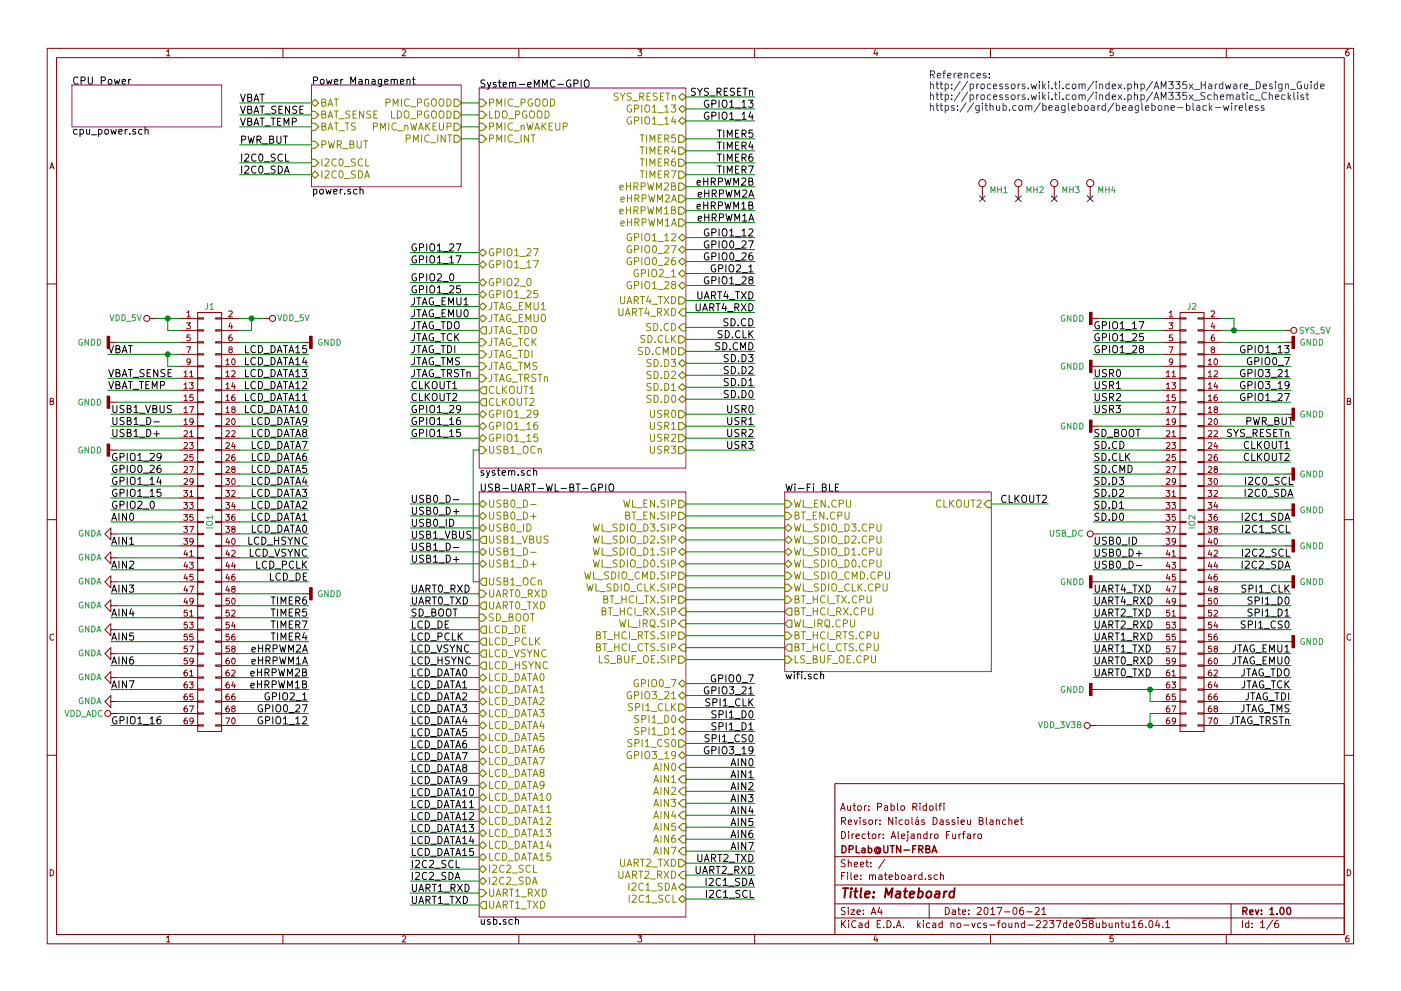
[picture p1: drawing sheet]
EESchema Schematic File Version 2
LIBS:mateboard-rescue
LIBS:power
LIBS:device
LIBS:transistors
LIBS:conn
LIBS:linear
LIBS:regul
LIBS:74xx
LIBS:cmos4000
LIBS:adc-dac
LIBS:memory
LIBS:xilinx
LIBS:microcontrollers
LIBS:dsp
LIBS:microchip
LIBS:analog_switches
LIBS:motorola
LIBS:texas
LIBS:intel
LIBS:audio
LIBS:interface
LIBS:digital-audio
LIBS:philips
LIBS:display
LIBS:cypress
LIBS:siliconi
LIBS:opto
LIBS:atmel
LIBS:contrib
LIBS:valves
LIBS:opendous
LIBS:tps65217c
LIBS:pwr
LIBS:pushbutton
LIBS:tl5209
LIBS:tl1963adcqr
LIBS:ddr3_sdram
LIBS:nand_4gb
LIBS:microsd
LIBS:tpd4s012
LIBS:tps2065cdgn
LIBS:74lvc1g07dck
LIBS:wl1835modgbmoct
LIBS:osd335x
LIBS:mateboard-cache
EELAYER 26 0
EELAYER END
$Descr A4 11693 8268
encoding utf-8
Sheet 1 6
Title "Mateboard"
Date "2017-06-21"
Rev "1.00"
Comp "DPLab@UTN-FRBA"
Comment1 "Director: Alejandro Furfaro"
Comment2 "Revisor: Nicolás Dassieu Blanchet"
Comment3 "Autor: Pablo Ridolfi"
Comment4 ""
$EndDescr
$Sheet
S 2600 700  1250 850 
U 589A190D
F0 "Power Management" 60
F1 "power.sch" 60
F2 "PWR_BUT" I L 2600 1200 60 
F3 "I2C0_SCL" I L 2600 1350 60 
F4 "I2C0_SDA" B L 2600 1450 60 
F5 "BAT" B L 2600 850 60 
F6 "BAT_SENSE" I L 2600 950 60 
F7 "BAT_TS" I L 2600 1050 60 
F8 "PMIC_PGOOD" O R 3850 850 60 
F9 "LDO_PGOOD" O R 3850 950 60 
F10 "PMIC_INT" O R 3850 1150 60 
F11 "PMIC_nWAKEUP" O R 3850 1050 60 
$EndSheet
$Sheet
S 4000 4100 1725 3550
U 58AF1DA5
F0 "USB-UART-WL-BT-GPIO" 60
F1 "usb.sch" 60
F2 "USB0_ID" B L 4000 4400 60 
F3 "USB1_VBUS" O L 4000 4500 60 
F4 "USB1_OCn" O L 4000 4850 60 
F5 "UART0_RXD" I L 4000 4950 60 
F6 "UART0_TXD" O L 4000 5050 60 
F7 "WL_EN.SIP" O R 5725 4200 60 
F8 "BT_EN.SIP" O R 5725 4300 60 
F9 "WL_SDIO_D2.SIP" B R 5725 4500 60 
F10 "WL_SDIO_D1.SIP" B R 5725 4600 60 
F11 "WL_SDIO_CMD.SIP" O R 5725 4800 60 
F12 "WL_SDIO_D3.SIP" B R 5725 4400 60 
F13 "WL_SDIO_CLK.SIP" O R 5725 4900 60 
F14 "BT_HCI_TX.SIP" O R 5725 5000 60 
F15 "BT_HCI_RX.SIP" I R 5725 5100 60 
F16 "WL_SDIO_D0.SIP" B R 5725 4700 60 
F17 "WL_IRQ.SIP" I R 5725 5200 60 
F18 "BT_HCI_RTS.SIP" O R 5725 5300 60 
F19 "BT_HCI_CTS.SIP" I R 5725 5400 60 
F20 "SD_BOOT" I L 4000 5150 60 
F21 "LCD_PCLK" O L 4000 5350 60 
F22 "LCD_VSYNC" O L 4000 5450 60 
F23 "LCD_HSYNC" O L 4000 5550 60 
F24 "LCD_DE" O L 4000 5250 60 
F25 "GPIO3_21" B R 5725 5800 60 
F26 "SPI1_CLK" O R 5725 5900 60 
F27 "SPI1_D0" B R 5725 6000 60 
F28 "SPI1_D1" B R 5725 6100 60 
F29 "SPI1_CS0" O R 5725 6200 60 
F30 "GPIO3_19" B R 5725 6300 60 
F31 "GPIO0_7" B R 5725 5700 60 
F32 "AIN0" I R 5725 6400 60 
F33 "AIN1" I R 5725 6500 60 
F34 "AIN2" I R 5725 6600 60 
F35 "AIN3" I R 5725 6700 60 
F36 "AIN4" I R 5725 6800 60 
F37 "AIN5" I R 5725 6900 60 
F38 "AIN6" I R 5725 7000 60 
F39 "AIN7" I R 5725 7100 60 
F40 "UART2_TXD" O R 5725 7200 60 
F41 "UART2_RXD" I R 5725 7300 60 
F42 "I2C1_SDA" B R 5725 7400 60 
F43 "I2C1_SCL" B R 5725 7500 60 
F44 "UART1_TXD" O L 4000 7550 60 
F45 "UART1_RXD" I L 4000 7450 60 
F46 "I2C2_SDA" B L 4000 7350 60 
F47 "I2C2_SCL" B L 4000 7250 60 
F48 "LCD_DATA0" B L 4000 5650 60 
F49 "LCD_DATA1" B L 4000 5750 60 
F50 "LCD_DATA2" B L 4000 5850 60 
F51 "LCD_DATA3" B L 4000 5950 60 
F52 "LCD_DATA4" B L 4000 6050 60 
F53 "LCD_DATA5" B L 4000 6150 60 
F54 "LCD_DATA6" B L 4000 6250 60 
F55 "LCD_DATA7" B L 4000 6350 60 
F56 "LCD_DATA8" B L 4000 6450 60 
F57 "LCD_DATA9" B L 4000 6550 60 
F58 "LCD_DATA10" B L 4000 6650 60 
F59 "LCD_DATA11" B L 4000 6750 60 
F60 "LCD_DATA12" B L 4000 6850 60 
F61 "LCD_DATA13" B L 4000 6950 60 
F62 "LCD_DATA14" B L 4000 7050 60 
F63 "LCD_DATA15" B L 4000 7150 60 
F64 "LS_BUF_OE.SIP" O R 5725 5500 60 
F65 "USB0_D+" B L 4000 4300 60 
F66 "USB0_D-" B L 4000 4200 60 
F67 "USB1_D+" B L 4000 4700 60 
F68 "USB1_D-" B L 4000 4600 60 
$EndSheet
Wire Wire Line
	4000 1150 3850 1150
Wire Wire Line
	4000 1050 3850 1050
Wire Wire Line
	3850 850  4000 850 
Wire Wire Line
	4000 950  3850 950 
Text Label 6300 800  2    60   ~ 0
SYS_RESETn
Wire Wire Line
	5725 800  6300 800 
Text Notes 7750 925  0    60   ~ 0
References:\nhttp://processors.wiki.ti.com/index.php/AM335x_Hardware_Design_Guide\nhttp://processors.wiki.ti.com/index.php/AM335x_Schematic_Checklist\nhttps://github.com/beagleboard/beaglebone-black-wireless
Wire Wire Line
	2600 850  2000 850 
Text Label 2000 850  0    60   ~ 0
VBAT
Text Label 2000 950  0    60   ~ 0
VBAT_SENSE
Wire Wire Line
	2000 950  2600 950 
Wire Wire Line
	2600 1050 2000 1050
Text Label 2000 1050 0    60   ~ 0
VBAT_TEMP
Wire Wire Line
	2600 1200 2000 1200
Text Label 2000 1200 0    60   ~ 0
PWR_BUT
Wire Wire Line
	2600 1350 2000 1350
Wire Wire Line
	2000 1450 2600 1450
Text Label 2000 1450 0    60   ~ 0
I2C0_SDA
Text Label 2000 1350 0    60   ~ 0
I2C0_SCL
$Sheet
S 600  700  1250 350 
U 589E2993
F0 "CPU Power" 60
F1 "cpu_power.sch" 60
$EndSheet
$Sheet
S 4000 725  1725 3175
U 58AC1B74
F0 "System-eMMC-GPIO" 60
F1 "system.sch" 60
F2 "CLKOUT2" O L 4000 3350 60 
F3 "CLKOUT1" O L 4000 3250 60 
F4 "PMIC_nWAKEUP" I L 4000 1050 60 
F5 "PMIC_PGOOD" I L 4000 850 60 
F6 "LDO_PGOOD" I L 4000 950 60 
F7 "eHRPWM1A" O R 5725 1850 60 
F8 "eHRPWM1B" O R 5725 1750 60 
F9 "eHRPWM2A" O R 5725 1650 60 
F10 "eHRPWM2B" O R 5725 1550 60 
F11 "TIMER7" O R 5725 1450 60 
F12 "TIMER6" O R 5725 1350 60 
F13 "TIMER4" O R 5725 1250 60 
F14 "TIMER5" O R 5725 1150 60 
F15 "JTAG_EMU1" B L 4000 2550 60 
F16 "JTAG_EMU0" B L 4000 2650 60 
F17 "JTAG_TDO" O L 4000 2750 60 
F18 "JTAG_TCK" I L 4000 2850 60 
F19 "JTAG_TDI" I L 4000 2950 60 
F20 "JTAG_TMS" I L 4000 3050 60 
F21 "JTAG_TRSTn" I L 4000 3150 60 
F22 "SD.D3" B R 5725 3025 60 
F23 "SD.D2" B R 5725 3125 60 
F24 "SD.D1" B R 5725 3225 60 
F25 "SD.D0" B R 5725 3325 60 
F26 "SD.CMD" O R 5725 2925 60 
F27 "SD.CLK" O R 5725 2825 60 
F28 "SD.CD" I R 5725 2725 60 
F29 "USR0" O R 5725 3450 60 
F30 "USR1" O R 5725 3550 60 
F31 "USR2" O R 5725 3650 60 
F32 "USR3" O R 5725 3750 60 
F33 "PMIC_INT" I L 4000 1150 60 
F34 "UART4_RXD" I R 5725 2600 60 
F35 "UART4_TXD" O R 5725 2500 60 
F36 "GPIO1_28" B R 5725 2375 60 
F37 "GPIO2_1" B R 5725 2275 60 
F38 "GPIO0_26" B R 5725 2175 60 
F39 "GPIO0_27" B R 5725 2075 60 
F40 "GPIO1_12" B R 5725 1975 60 
F41 "GPIO1_13" B R 5725 900 60 
F42 "GPIO1_14" B R 5725 1000 60 
F43 "GPIO1_15" B L 4000 3650 60 
F44 "USB1_OCn" I L 4000 3750 60 
F45 "GPIO1_16" B L 4000 3550 60 
F46 "GPIO1_29" B L 4000 3450 60 
F47 "GPIO1_25" B L 4000 2450 60 
F48 "GPIO2_0" B L 4000 2350 60 
F49 "SYS_RESETn" B R 5725 800 60 
F50 "GPIO1_17" B L 4000 2200 60 
F51 "GPIO1_27" B L 4000 2100 60 
$EndSheet
Wire Wire Line
	4000 3750 3950 3750
Wire Wire Line
	3950 3750 3950 4850
Wire Wire Line
	3950 4850 4000 4850
$Sheet
S 6550 4100 1725 1500
U 58AD6197
F0 "Wi-Fi BLE" 60
F1 "wifi.sch" 60
F2 "CLKOUT2" I R 8275 4200 60 
F3 "WL_SDIO_D0.CPU" B L 6550 4700 60 
F4 "WL_SDIO_D1.CPU" B L 6550 4600 60 
F5 "WL_SDIO_D2.CPU" B L 6550 4500 60 
F6 "WL_SDIO_D3.CPU" B L 6550 4400 60 
F7 "WL_SDIO_CLK.CPU" I L 6550 4900 60 
F8 "WL_SDIO_CMD.CPU" I L 6550 4800 60 
F9 "BT_HCI_TX.CPU" I L 6550 5000 60 
F10 "WL_EN.CPU" I L 6550 4200 60 
F11 "BT_EN.CPU" I L 6550 4300 60 
F12 "BT_HCI_CTS.CPU" O L 6550 5400 60 
F13 "BT_HCI_RX.CPU" O L 6550 5100 60 
F14 "BT_HCI_RTS.CPU" I L 6550 5300 60 
F15 "WL_IRQ.CPU" O L 6550 5200 60 
F16 "LS_BUF_OE.CPU" I L 6550 5500 60 
$EndSheet
Wire Wire Line
	5725 4200 6550 4200
Wire Wire Line
	5725 4300 6550 4300
Wire Wire Line
	5725 4400 6550 4400
Wire Wire Line
	5725 4500 6550 4500
Wire Wire Line
	5725 4600 6550 4600
Wire Wire Line
	5725 4700 6550 4700
Wire Wire Line
	5725 4800 6550 4800
Wire Wire Line
	5725 4900 6550 4900
Wire Wire Line
	5725 5000 6550 5000
Wire Wire Line
	5725 5100 6550 5100
Wire Wire Line
	5725 5200 6550 5200
Wire Wire Line
	5725 5300 6550 5300
Wire Wire Line
	5725 5400 6550 5400
Wire Wire Line
	5725 5500 6550 5500
Wire Wire Line
	8275 4200 8750 4200
Text Label 8750 4200 2    60   ~ 0
CLKOUT2
Text Label 3425 3350 0    60   ~ 0
CLKOUT2
Wire Wire Line
	3425 3350 4000 3350
$Comp
L CONN_02X35 J1
U 1 1
P 1750 4350
F 0 "J1" H 1750 6150 50  0000 C CNN
F 1 "IO1" V 1750 4350 50  0000 C CNN
F 2 "footprints:DF40C-70DP-0.4V_51_" H 1750 4100 50  0001 C CNN
F 3 "" H 1750 4100 50  0001 C CNN
	1    1750 4350
	1    0    0    -1  
$EndComp
$Comp
L CONN_02X35 J2
U 1 1
P 9950 4350
F 0 "J2" H 9950 6150 50  0000 C CNN
F 1 "IO2" V 9950 4350 50  0000 C CNN
F 2 "footprints:DF40C-70DP-0.4V_51_" H 9950 4100 50  0001 C CNN
F 3 "" H 9950 4100 50  0001 C CNN
	1    9950 4350
	1    0    0    -1  
$EndComp
$Comp
L VDD_5V #PWR13
U 1 1
P 1300 2650
F 0 "#PWR13" H 1300 2500 50  0001 C CNN
F 1 "VDD_5V" V 1300 2900 50  0000 C CNN
F 2 "" H 1300 2650 50  0000 C CNN
F 3 "" H 1300 2650 50  0000 C CNN
	1    1300 2650
	0    -1   -1   0   
$EndComp
$Comp
L USB_DC #PWR21
U 1 1
P 9175 4450
F 0 "#PWR21" H 9175 4300 50  0001 C CNN
F 1 "USB_DC" V 9175 4725 50  0000 C CNN
F 2 "" H 9175 4450 50  0000 C CNN
F 3 "" H 9175 4450 50  0000 C CNN
	1    9175 4450
	0    -1   -1   0   
$EndComp
Wire Wire Line
	1300 2650 1500 2650
Wire Wire Line
	1400 2650 1400 2750
Wire Wire Line
	1400 2750 1500 2750
Connection ~ 1400 2650
$Comp
L VDD_5V #PWR14
U 1 1
P 2200 2650
F 0 "#PWR14" H 2200 2500 50  0001 C CNN
F 1 "VDD_5V" V 2200 2900 50  0000 C CNN
F 2 "" H 2200 2650 50  0000 C CNN
F 3 "" H 2200 2650 50  0000 C CNN
	1    2200 2650
	0    1    -1   0   
$EndComp
Wire Wire Line
	2000 2650 2200 2650
Wire Wire Line
	2100 2650 2100 2750
Wire Wire Line
	2100 2750 2000 2750
Connection ~ 2100 2650
Wire Wire Line
	10200 3550 10800 3550
Text Label 10800 3550 2    60   ~ 0
PWR_BUT
Wire Wire Line
	900  2950 1500 2950
Text Label 900  2950 0    60   ~ 0
VBAT
Text Label 900  3150 0    60   ~ 0
VBAT_SENSE
Wire Wire Line
	900  3150 1500 3150
Wire Wire Line
	1500 3250 900  3250
Text Label 900  3250 0    60   ~ 0
VBAT_TEMP
Wire Wire Line
	1400 2950 1400 3050
Wire Wire Line
	1400 3050 1500 3050
Connection ~ 1400 2950
$Comp
L GNDD #PWR15
U 1 1
P 2525 2850
F 0 "#PWR15" H 2525 2600 50  0001 C CNN
F 1 "GNDD" V 2525 2625 50  0000 C CNN
F 2 "" H 2525 2850 50  0001 C CNN
F 3 "" H 2525 2850 50  0001 C CNN
	1    2525 2850
	0    -1   1    0   
$EndComp
Wire Wire Line
	2525 2850 2000 2850
Wire Wire Line
	5725 900  6300 900 
Wire Wire Line
	5725 1000 6300 1000
Wire Wire Line
	5725 1150 6300 1150
Wire Wire Line
	5725 1250 6300 1250
Wire Wire Line
	5725 1350 6300 1350
Wire Wire Line
	5725 1450 6300 1450
Wire Wire Line
	5725 1550 6300 1550
Wire Wire Line
	5725 1650 6300 1650
Wire Wire Line
	5725 1750 6300 1750
Wire Wire Line
	5725 1850 6300 1850
Wire Wire Line
	5725 1975 6300 1975
Wire Wire Line
	5725 2075 6300 2075
Wire Wire Line
	5725 2175 6300 2175
Wire Wire Line
	5725 2275 6300 2275
Wire Wire Line
	5725 2375 6300 2375
Wire Wire Line
	5725 2500 6300 2500
Wire Wire Line
	5725 2600 6300 2600
Wire Wire Line
	5725 3450 6300 3450
Wire Wire Line
	5725 3550 6300 3550
Wire Wire Line
	5725 3650 6300 3650
Wire Wire Line
	5725 3750 6300 3750
Wire Wire Line
	3425 2350 4000 2350
Wire Wire Line
	3425 2450 4000 2450
Wire Wire Line
	3425 2550 4000 2550
Wire Wire Line
	3425 2650 4000 2650
Wire Wire Line
	3425 2750 4000 2750
Wire Wire Line
	3425 2850 4000 2850
Wire Wire Line
	3425 2950 4000 2950
Wire Wire Line
	3425 3050 4000 3050
Wire Wire Line
	3425 3150 4000 3150
Wire Wire Line
	3425 3250 4000 3250
Wire Wire Line
	3425 3450 4000 3450
Wire Wire Line
	3425 3550 4000 3550
Wire Wire Line
	3425 3650 4000 3650
Wire Wire Line
	3425 4950 4000 4950
Wire Wire Line
	3425 5050 4000 5050
Wire Wire Line
	3425 5150 4000 5150
Wire Wire Line
	3425 5250 4000 5250
Wire Wire Line
	3425 5350 4000 5350
Wire Wire Line
	3425 5450 4000 5450
Wire Wire Line
	3425 5550 4000 5550
Wire Wire Line
	3425 5650 4000 5650
Wire Wire Line
	3425 5750 4000 5750
Wire Wire Line
	3425 7250 4000 7250
Wire Wire Line
	3425 7350 4000 7350
Wire Wire Line
	5725 5700 6300 5700
Wire Wire Line
	5725 5800 6300 5800
Wire Wire Line
	5725 5900 6300 5900
Wire Wire Line
	5725 6000 6300 6000
Wire Wire Line
	5725 6100 6300 6100
Wire Wire Line
	5725 6200 6300 6200
Wire Wire Line
	5725 6300 6300 6300
Wire Wire Line
	5725 6400 6300 6400
Wire Wire Line
	5725 6500 6300 6500
Wire Wire Line
	5725 6600 6300 6600
Wire Wire Line
	5725 6700 6300 6700
Wire Wire Line
	5725 6800 6300 6800
Wire Wire Line
	5725 6900 6300 6900
Wire Wire Line
	5725 7000 6300 7000
Wire Wire Line
	5725 7100 6300 7100
Wire Wire Line
	5725 7400 6300 7400
Wire Wire Line
	5725 7500 6300 7500
Wire Wire Line
	3425 4200 4000 4200
Wire Wire Line
	3425 4300 4000 4300
Wire Wire Line
	3425 4400 4000 4400
Wire Wire Line
	3425 4500 4000 4500
Wire Wire Line
	9175 4450 9700 4450
Text Label 3425 4200 0    60   ~ 0
USB0_D-
Text Label 3425 4300 0    60   ~ 0
USB0_D+
Text Label 3425 4400 0    60   ~ 0
USB0_ID
Wire Wire Line
	9125 4750 9700 4750
Wire Wire Line
	9125 4650 9700 4650
Wire Wire Line
	9125 4550 9700 4550
Text Label 9125 4750 0    60   ~ 0
USB0_D-
Text Label 9125 4650 0    60   ~ 0
USB0_D+
Text Label 9125 4550 0    60   ~ 0
USB0_ID
Text Label 3425 4500 0    60   ~ 0
USB1_VBUS
Wire Wire Line
	925  3450 1500 3450
Wire Wire Line
	925  3550 1500 3550
Wire Wire Line
	925  3650 1500 3650
Text Label 925  3550 0    60   ~ 0
USB1_D-
Text Label 925  3650 0    60   ~ 0
USB1_D+
Text Label 925  3450 0    60   ~ 0
USB1_VBUS
$Comp
L GNDD #PWR2
U 1 1
P 975 3350
F 0 "#PWR2" H 975 3100 50  0001 C CNN
F 1 "GNDD" V 975 3125 50  0000 C CNN
F 2 "" H 975 3350 50  0001 C CNN
F 3 "" H 975 3350 50  0001 C CNN
	1    975  3350
	0    1    1    0   
$EndComp
Wire Wire Line
	975  3350 1500 3350
Text Label 3425 4950 0    60   ~ 0
UART0_RXD
Text Label 3425 5050 0    60   ~ 0
UART0_TXD
Wire Wire Line
	9125 5550 9700 5550
Wire Wire Line
	9125 5650 9700 5650
Text Label 9125 5550 0    60   ~ 0
UART0_RXD
Text Label 9125 5650 0    60   ~ 0
UART0_TXD
$Comp
L GNDD #PWR22
U 1 1
P 9175 4850
F 0 "#PWR22" H 9175 4600 50  0001 C CNN
F 1 "GNDD" V 9175 4625 50  0000 C CNN
F 2 "" H 9175 4850 50  0001 C CNN
F 3 "" H 9175 4850 50  0001 C CNN
	1    9175 4850
	0    1    1    0   
$EndComp
Wire Wire Line
	9175 4850 9700 4850
Wire Wire Line
	3425 7450 4000 7450
Wire Wire Line
	3425 7550 4000 7550
Text Label 3425 7450 0    60   ~ 0
UART1_RXD
Text Label 3425 7550 0    60   ~ 0
UART1_TXD
Wire Wire Line
	9125 5350 9700 5350
Wire Wire Line
	9125 5450 9700 5450
Text Label 9125 5350 0    60   ~ 0
UART1_RXD
Text Label 9125 5450 0    60   ~ 0
UART1_TXD
Wire Wire Line
	6300 7300 5725 7300
Wire Wire Line
	6300 7200 5725 7200
Text Label 6300 7300 2    60   ~ 0
UART2_RXD
Text Label 6300 7200 2    60   ~ 0
UART2_TXD
Wire Wire Line
	9125 5250 9700 5250
Wire Wire Line
	9125 5150 9700 5150
Text Label 9125 5250 0    60   ~ 0
UART2_RXD
Text Label 9125 5150 0    60   ~ 0
UART2_TXD
Text Label 3425 5150 0    60   ~ 0
SD_BOOT
Wire Wire Line
	9125 3650 9700 3650
Text Label 9125 3650 0    60   ~ 0
SD_BOOT
Text Label 10775 3650 2    60   ~ 0
SYS_RESETn
Wire Wire Line
	9700 2950 9125 2950
Wire Wire Line
	5725 3025 6300 3025
Wire Wire Line
	5725 3125 6300 3125
Wire Wire Line
	5725 3225 6300 3225
Wire Wire Line
	5725 3325 6300 3325
Wire Wire Line
	5725 2925 6300 2925
Wire Wire Line
	5725 2825 6300 2825
Wire Wire Line
	5725 2725 6300 2725
Text Label 6300 3025 2    60   ~ 0
SD.D3
Text Label 6300 3125 2    60   ~ 0
SD.D2
Text Label 6300 3225 2    60   ~ 0
SD.D1
Text Label 6300 3325 2    60   ~ 0
SD.D0
Text Label 6300 2925 2    60   ~ 0
SD.CMD
Text Label 6300 2825 2    60   ~ 0
SD.CLK
Text Label 6300 2725 2    60   ~ 0
SD.CD
Wire Wire Line
	9700 4050 9125 4050
Wire Wire Line
	9700 4150 9125 4150
Wire Wire Line
	9700 4250 9125 4250
Wire Wire Line
	9700 4350 9125 4350
Wire Wire Line
	9700 3950 9125 3950
Wire Wire Line
	9700 3850 9125 3850
Wire Wire Line
	9700 3750 9125 3750
Text Label 9125 4050 0    60   ~ 0
SD.D3
Text Label 9125 4150 0    60   ~ 0
SD.D2
Text Label 9125 4250 0    60   ~ 0
SD.D1
Text Label 9125 4350 0    60   ~ 0
SD.D0
Text Label 9125 3950 0    60   ~ 0
SD.CMD
Text Label 9125 3850 0    60   ~ 0
SD.CLK
Text Label 9125 3750 0    60   ~ 0
SD.CD
Text Label 6300 3450 2    60   ~ 0
USR0
Text Label 6300 3550 2    60   ~ 0
USR1
Text Label 6300 3650 2    60   ~ 0
USR2
Text Label 6300 3750 2    60   ~ 0
USR3
Wire Wire Line
	9700 3150 9125 3150
Wire Wire Line
	9700 3250 9125 3250
Wire Wire Line
	9700 3350 9125 3350
Wire Wire Line
	9700 3450 9125 3450
Text Label 9125 3150 0    60   ~ 0
USR0
Text Label 9125 3250 0    60   ~ 0
USR1
Text Label 9125 3350 0    60   ~ 0
USR2
Text Label 9125 3450 0    60   ~ 0
USR3
$Comp
L GNDD #PWR30
U 1 1
P 10725 4850
F 0 "#PWR30" H 10725 4600 50  0001 C CNN
F 1 "GNDD" V 10725 4625 50  0000 C CNN
F 2 "" H 10725 4850 50  0001 C CNN
F 3 "" H 10725 4850 50  0001 C CNN
	1    10725 4850
	0    -1   1    0   
$EndComp
Wire Wire Line
	10725 4850 10200 4850
Text Label 10775 3850 2    60   ~ 0
CLKOUT2
Wire Wire Line
	10775 3850 10200 3850
Text Label 3425 3250 0    60   ~ 0
CLKOUT1
Wire Wire Line
	10775 3750 10200 3750
Text Label 10775 3750 2    60   ~ 0
CLKOUT1
$Comp
L GNDD #PWR20
U 1 1
P 9175 3550
F 0 "#PWR20" H 9175 3300 50  0001 C CNN
F 1 "GNDD" V 9175 3325 50  0000 C CNN
F 2 "" H 9175 3550 50  0001 C CNN
F 3 "" H 9175 3550 50  0001 C CNN
	1    9175 3550
	0    1    1    0   
$EndComp
Wire Wire Line
	9175 3550 9700 3550
Text Label 6300 2600 2    60   ~ 0
UART4_RXD
Text Label 6300 2500 2    60   ~ 0
UART4_TXD
Wire Wire Line
	9125 5050 9700 5050
Wire Wire Line
	9125 4950 9700 4950
Text Label 9125 5050 0    60   ~ 0
UART4_RXD
Text Label 9125 4950 0    60   ~ 0
UART4_TXD
Text Label 3425 2550 0    60   ~ 0
JTAG_EMU1
Text Label 3425 2650 0    60   ~ 0
JTAG_EMU0
Text Label 3425 2750 0    60   ~ 0
JTAG_TDO
Text Label 3425 2850 0    60   ~ 0
JTAG_TCK
Text Label 3425 2950 0    60   ~ 0
JTAG_TDI
Text Label 3425 3050 0    60   ~ 0
JTAG_TMS
Text Label 3425 3150 0    60   ~ 0
JTAG_TRSTn
Text Label 10775 5450 2    60   ~ 0
JTAG_EMU1
Wire Wire Line
	10775 5450 10200 5450
Text Label 10775 5550 2    60   ~ 0
JTAG_EMU0
Wire Wire Line
	10775 5550 10200 5550
Text Label 10775 5650 2    60   ~ 0
JTAG_TDO
Wire Wire Line
	10775 5650 10200 5650
Text Label 10775 5750 2    60   ~ 0
JTAG_TCK
Wire Wire Line
	10775 5750 10200 5750
Text Label 10775 5850 2    60   ~ 0
JTAG_TDI
Wire Wire Line
	10775 5850 10200 5850
Text Label 10775 5950 2    60   ~ 0
JTAG_TMS
Wire Wire Line
	10775 5950 10200 5950
Text Label 10775 6050 2    60   ~ 0
JTAG_TRSTn
Wire Wire Line
	10775 6050 10200 6050
Text Label 3425 2350 0    60   ~ 0
GPIO2_0
Text Label 3425 2450 0    60   ~ 0
GPIO1_25
Wire Wire Line
	925  4250 1500 4250
Wire Wire Line
	9125 2850 9700 2850
Text Label 925  4250 0    60   ~ 0
GPIO2_0
Text Label 9125 2850 0    60   ~ 0
GPIO1_25
Text Label 3425 3450 0    60   ~ 0
GPIO1_29
Text Label 3425 3550 0    60   ~ 0
GPIO1_16
Text Label 3425 3650 0    60   ~ 0
GPIO1_15
Wire Wire Line
	925  3850 1500 3850
Wire Wire Line
	925  6050 1500 6050
Wire Wire Line
	925  4150 1500 4150
Text Label 925  3850 0    60   ~ 0
GPIO1_29
Text Label 925  6050 0    60   ~ 0
GPIO1_16
Text Label 925  4150 0    60   ~ 0
GPIO1_15
Text Label 6300 900  2    60   ~ 0
GPIO1_13
Text Label 6300 1000 2    60   ~ 0
GPIO1_14
Wire Wire Line
	10200 2950 10775 2950
Wire Wire Line
	1500 4050 925  4050
Text Label 10775 2950 2    60   ~ 0
GPIO1_13
Text Label 925  4050 0    60   ~ 0
GPIO1_14
Text Label 6300 1975 2    60   ~ 0
GPIO1_12
Text Label 6300 2075 2    60   ~ 0
GPIO0_27
Text Label 6300 2175 2    60   ~ 0
GPIO0_26
Text Label 6300 2275 2    60   ~ 0
GPIO2_1
Text Label 6300 2375 2    60   ~ 0
GPIO1_28
Wire Wire Line
	2000 6050 2575 6050
Wire Wire Line
	2000 5950 2575 5950
Wire Wire Line
	1500 3950 925  3950
Wire Wire Line
	2000 5850 2575 5850
Wire Wire Line
	10200 3650 10775 3650
Text Label 2575 6050 2    60   ~ 0
GPIO1_12
Text Label 2575 5950 2    60   ~ 0
GPIO0_27
Text Label 925  3950 0    60   ~ 0
GPIO0_26
Text Label 2575 5850 2    60   ~ 0
GPIO2_1
Text Label 9125 2950 0    60   ~ 0
GPIO1_28
$Comp
L GNDD #PWR1
U 1 1
P 975 2850
F 0 "#PWR1" H 975 2600 50  0001 C CNN
F 1 "GNDD" V 975 2625 50  0000 C CNN
F 2 "" H 975 2850 50  0001 C CNN
F 3 "" H 975 2850 50  0001 C CNN
	1    975  2850
	0    1    1    0   
$EndComp
Wire Wire Line
	975  2850 1500 2850
$Comp
L GNDD #PWR16
U 1 1
P 2525 4950
F 0 "#PWR16" H 2525 4700 50  0001 C CNN
F 1 "GNDD" V 2525 4725 50  0000 C CNN
F 2 "" H 2525 4950 50  0001 C CNN
F 3 "" H 2525 4950 50  0001 C CNN
	1    2525 4950
	0    -1   1    0   
$EndComp
Wire Wire Line
	2525 4950 2000 4950
Wire Wire Line
	10200 4050 10800 4050
Wire Wire Line
	10800 4150 10200 4150
Text Label 10800 4150 2    60   ~ 0
I2C0_SDA
Text Label 10800 4050 2    60   ~ 0
I2C0_SCL
$Comp
L GNDD #PWR31
U 1 1
P 10725 5350
F 0 "#PWR31" H 10725 5100 50  0001 C CNN
F 1 "GNDD" V 10725 5125 50  0000 C CNN
F 2 "" H 10725 5350 50  0001 C CNN
F 3 "" H 10725 5350 50  0001 C CNN
	1    10725 5350
	0    -1   1    0   
$EndComp
Wire Wire Line
	10725 5350 10200 5350
Text Label 6300 1350 2    60   ~ 0
TIMER6
Text Label 6300 1150 2    60   ~ 0
TIMER5
Text Label 6300 1250 2    60   ~ 0
TIMER4
Text Label 6300 1450 2    60   ~ 0
TIMER7
Wire Wire Line
	2000 5350 2575 5350
Wire Wire Line
	2000 5150 2575 5150
Wire Wire Line
	2000 5050 2575 5050
Wire Wire Line
	2000 5250 2575 5250
Text Label 2575 5050 2    60   ~ 0
TIMER6
Text Label 2575 5150 2    60   ~ 0
TIMER5
Text Label 2575 5350 2    60   ~ 0
TIMER4
Text Label 2575 5250 2    60   ~ 0
TIMER7
Text Label 6300 1550 2    60   ~ 0
eHRPWM2B
Text Label 6300 1650 2    60   ~ 0
eHRPWM2A
Text Label 6300 1750 2    60   ~ 0
eHRPWM1B
Text Label 6300 1850 2    60   ~ 0
eHRPWM1A
Wire Wire Line
	2000 5650 2575 5650
Wire Wire Line
	2000 5450 2575 5450
Wire Wire Line
	2000 5750 2575 5750
Wire Wire Line
	2000 5550 2575 5550
Text Label 2575 5650 2    60   ~ 0
eHRPWM2B
Text Label 2575 5450 2    60   ~ 0
eHRPWM2A
Text Label 2575 5750 2    60   ~ 0
eHRPWM1B
Text Label 2575 5550 2    60   ~ 0
eHRPWM1A
$Comp
L GNDD #PWR28
U 1 1
P 10725 4250
F 0 "#PWR28" H 10725 4000 50  0001 C CNN
F 1 "GNDD" V 10725 4025 50  0000 C CNN
F 2 "" H 10725 4250 50  0001 C CNN
F 3 "" H 10725 4250 50  0001 C CNN
	1    10725 4250
	0    -1   1    0   
$EndComp
Wire Wire Line
	10725 4250 10200 4250
Text Label 3425 7250 0    60   ~ 0
I2C2_SCL
Text Label 3425 7350 0    60   ~ 0
I2C2_SDA
Wire Wire Line
	10775 4650 10200 4650
Wire Wire Line
	10775 4750 10200 4750
Text Label 10775 4650 2    60   ~ 0
I2C2_SCL
Text Label 10775 4750 2    60   ~ 0
I2C2_SDA
Text Label 6300 7400 2    60   ~ 0
I2C1_SDA
Text Label 6300 7500 2    60   ~ 0
I2C1_SCL
Wire Wire Line
	10200 4350 10775 4350
Wire Wire Line
	10200 4450 10775 4450
Text Label 10775 4350 2    60   ~ 0
I2C1_SDA
Text Label 10775 4450 2    60   ~ 0
I2C1_SCL
$Comp
L GNDD #PWR29
U 1 1
P 10725 4550
F 0 "#PWR29" H 10725 4300 50  0001 C CNN
F 1 "GNDD" V 10725 4325 50  0000 C CNN
F 2 "" H 10725 4550 50  0001 C CNN
F 3 "" H 10725 4550 50  0001 C CNN
	1    10725 4550
	0    -1   1    0   
$EndComp
Wire Wire Line
	10725 4550 10200 4550
$Comp
L GNDD #PWR18
U 1 1
P 9175 2650
F 0 "#PWR18" H 9175 2400 50  0001 C CNN
F 1 "GNDD" V 9175 2425 50  0000 C CNN
F 2 "" H 9175 2650 50  0001 C CNN
F 3 "" H 9175 2650 50  0001 C CNN
	1    9175 2650
	0    1    1    0   
$EndComp
Wire Wire Line
	9175 2650 9700 2650
Text Label 3425 5250 0    60   ~ 0
LCD_DE
Text Label 3425 5350 0    60   ~ 0
LCD_PCLK
Text Label 3425 5450 0    60   ~ 0
LCD_VSYNC
Text Label 3425 5550 0    60   ~ 0
LCD_HSYNC
Text Label 3425 5650 0    60   ~ 0
LCD_DATA0
Text Label 3425 5750 0    60   ~ 0
LCD_DATA1
Wire Wire Line
	3425 5850 4000 5850
Wire Wire Line
	3425 5950 4000 5950
Text Label 3425 5850 0    60   ~ 0
LCD_DATA2
Text Label 3425 5950 0    60   ~ 0
LCD_DATA3
Wire Wire Line
	3425 6050 4000 6050
Wire Wire Line
	3425 6150 4000 6150
Text Label 3425 6050 0    60   ~ 0
LCD_DATA4
Text Label 3425 6150 0    60   ~ 0
LCD_DATA5
Wire Wire Line
	3425 6250 4000 6250
Wire Wire Line
	3425 6350 4000 6350
Text Label 3425 6250 0    60   ~ 0
LCD_DATA6
Text Label 3425 6350 0    60   ~ 0
LCD_DATA7
Wire Wire Line
	3425 6450 4000 6450
Wire Wire Line
	3425 6550 4000 6550
Text Label 3425 6450 0    60   ~ 0
LCD_DATA8
Text Label 3425 6550 0    60   ~ 0
LCD_DATA9
Wire Wire Line
	3425 6650 4000 6650
Wire Wire Line
	3425 6750 4000 6750
Text Label 3425 6650 0    60   ~ 0
LCD_DATA10
Text Label 3425 6750 0    60   ~ 0
LCD_DATA11
Wire Wire Line
	3425 6850 4000 6850
Wire Wire Line
	3425 6950 4000 6950
Text Label 3425 6850 0    60   ~ 0
LCD_DATA12
Text Label 3425 6950 0    60   ~ 0
LCD_DATA13
Wire Wire Line
	3425 7050 4000 7050
Wire Wire Line
	3425 7150 4000 7150
Text Label 3425 7050 0    60   ~ 0
LCD_DATA14
Text Label 3425 7150 0    60   ~ 0
LCD_DATA15
Wire Wire Line
	2575 4850 2000 4850
Wire Wire Line
	2575 4750 2000 4750
Wire Wire Line
	2575 4650 2000 4650
Wire Wire Line
	2575 4550 2000 4550
Wire Wire Line
	2575 4450 2000 4450
Wire Wire Line
	2575 4350 2000 4350
Text Label 2575 4850 2    60   ~ 0
LCD_DE
Text Label 2575 4750 2    60   ~ 0
LCD_PCLK
Text Label 2575 4650 2    60   ~ 0
LCD_VSYNC
Text Label 2575 4550 2    60   ~ 0
LCD_HSYNC
Text Label 2575 4450 2    60   ~ 0
LCD_DATA0
Text Label 2575 4350 2    60   ~ 0
LCD_DATA1
Wire Wire Line
	2575 4250 2000 4250
Wire Wire Line
	2575 4150 2000 4150
Text Label 2575 4250 2    60   ~ 0
LCD_DATA2
Text Label 2575 4150 2    60   ~ 0
LCD_DATA3
Wire Wire Line
	2575 4050 2000 4050
Wire Wire Line
	2575 3950 2000 3950
Text Label 2575 4050 2    60   ~ 0
LCD_DATA4
Text Label 2575 3950 2    60   ~ 0
LCD_DATA5
Wire Wire Line
	2575 3850 2000 3850
Wire Wire Line
	2575 3750 2000 3750
Text Label 2575 3850 2    60   ~ 0
LCD_DATA6
Text Label 2575 3750 2    60   ~ 0
LCD_DATA7
Wire Wire Line
	2575 3650 2000 3650
Wire Wire Line
	2575 3550 2000 3550
Text Label 2575 3650 2    60   ~ 0
LCD_DATA8
Text Label 2575 3550 2    60   ~ 0
LCD_DATA9
Wire Wire Line
	2575 3450 2000 3450
Wire Wire Line
	2575 3350 2000 3350
Text Label 2575 3450 2    60   ~ 0
LCD_DATA10
Text Label 2575 3350 2    60   ~ 0
LCD_DATA11
Wire Wire Line
	2575 3250 2000 3250
Wire Wire Line
	2575 3150 2000 3150
Text Label 2575 3250 2    60   ~ 0
LCD_DATA12
Text Label 2575 3150 2    60   ~ 0
LCD_DATA13
Wire Wire Line
	2575 3050 2000 3050
Wire Wire Line
	2575 2950 2000 2950
Text Label 2575 3050 2    60   ~ 0
LCD_DATA14
Text Label 2575 2950 2    60   ~ 0
LCD_DATA15
$Comp
L GNDD #PWR26
U 1 1
P 10725 3450
F 0 "#PWR26" H 10725 3200 50  0001 C CNN
F 1 "GNDD" V 10725 3225 50  0000 C CNN
F 2 "" H 10725 3450 50  0001 C CNN
F 3 "" H 10725 3450 50  0001 C CNN
	1    10725 3450
	0    -1   1    0   
$EndComp
Wire Wire Line
	10725 3450 10200 3450
Text Label 6300 5900 2    60   ~ 0
SPI1_CLK
Text Label 6300 6000 2    60   ~ 0
SPI1_D0
Text Label 6300 6100 2    60   ~ 0
SPI1_D1
Text Label 6300 6200 2    60   ~ 0
SPI1_CS0
Wire Wire Line
	10200 4950 10775 4950
Wire Wire Line
	10200 5050 10775 5050
Wire Wire Line
	10200 5150 10775 5150
Wire Wire Line
	10200 5250 10775 5250
Text Label 10775 4950 2    60   ~ 0
SPI1_CLK
Text Label 10775 5050 2    60   ~ 0
SPI1_D0
Text Label 10775 5150 2    60   ~ 0
SPI1_D1
Text Label 10775 5250 2    60   ~ 0
SPI1_CS0
Text Label 6300 5700 2    60   ~ 0
GPIO0_7
Text Label 6300 5800 2    60   ~ 0
GPIO3_21
Wire Wire Line
	10200 3050 10775 3050
Wire Wire Line
	10200 3150 10775 3150
Text Label 10775 3050 2    60   ~ 0
GPIO0_7
Text Label 10775 3150 2    60   ~ 0
GPIO3_21
Text Label 6300 6300 2    60   ~ 0
GPIO3_19
Wire Wire Line
	10200 3250 10775 3250
Text Label 10775 3250 2    60   ~ 0
GPIO3_19
Text Label 6300 6400 2    60   ~ 0
AIN0
Text Label 6300 6500 2    60   ~ 0
AIN1
Text Label 6300 6600 2    60   ~ 0
AIN2
Text Label 6300 6700 2    60   ~ 0
AIN3
Text Label 6300 6800 2    60   ~ 0
AIN4
Text Label 6300 6900 2    60   ~ 0
AIN5
Text Label 6300 7000 2    60   ~ 0
AIN6
Text Label 6300 7100 2    60   ~ 0
AIN7
Wire Wire Line
	10775 3350 10200 3350
$Comp
L GNDD #PWR25
U 1 1
P 10725 2850
F 0 "#PWR25" H 10725 2600 50  0001 C CNN
F 1 "GNDD" V 10725 2625 50  0000 C CNN
F 2 "" H 10725 2850 50  0001 C CNN
F 3 "" H 10725 2850 50  0001 C CNN
	1    10725 2850
	0    -1   1    0   
$EndComp
Wire Wire Line
	10725 2850 10200 2850
Wire Wire Line
	1500 4350 925  4350
Wire Wire Line
	1500 4550 925  4550
Wire Wire Line
	1500 4750 925  4750
Wire Wire Line
	1500 4950 925  4950
Wire Wire Line
	1500 5150 925  5150
Wire Wire Line
	1500 5350 925  5350
Wire Wire Line
	1500 5550 925  5550
Wire Wire Line
	1500 5750 925  5750
Text Label 925  4350 0    60   ~ 0
AIN0
Text Label 925  4550 0    60   ~ 0
AIN1
Text Label 925  4750 0    60   ~ 0
AIN2
Text Label 925  4950 0    60   ~ 0
AIN3
Text Label 925  5150 0    60   ~ 0
AIN4
Text Label 925  5350 0    60   ~ 0
AIN5
Text Label 925  5550 0    60   ~ 0
AIN6
Text Label 925  5750 0    60   ~ 0
AIN7
Wire Wire Line
	1500 5050 975  5050
$Comp
L GNDA #PWR7
U 1 1
P 975 5050
F 0 "#PWR7" H 975 4800 50  0001 C CNN
F 1 "GNDA" V 975 4825 50  0000 C CNN
F 2 "" H 975 5050 50  0001 C CNN
F 3 "" H 975 5050 50  0001 C CNN
	1    975  5050
	0    1    -1   0   
$EndComp
Wire Wire Line
	1500 5850 975  5850
$Comp
L GNDA #PWR11
U 1 1
P 975 5850
F 0 "#PWR11" H 975 5600 50  0001 C CNN
F 1 "GNDA" V 975 5625 50  0000 C CNN
F 2 "" H 975 5850 50  0001 C CNN
F 3 "" H 975 5850 50  0001 C CNN
	1    975  5850
	0    1    -1   0   
$EndComp
$Comp
L VDD_ADC #PWR12
U 1 1
P 975 5950
F 0 "#PWR12" H 975 5800 50  0001 C CNN
F 1 "VDD_ADC" V 975 6225 50  0000 C CNN
F 2 "" H 975 5950 50  0000 C CNN
F 3 "" H 975 5950 50  0000 C CNN
	1    975  5950
	0    -1   1    0   
$EndComp
Wire Wire Line
	975  5950 1500 5950
$Comp
L GNDD #PWR19
U 1 1
P 9175 3050
F 0 "#PWR19" H 9175 2800 50  0001 C CNN
F 1 "GNDD" V 9175 2825 50  0000 C CNN
F 2 "" H 9175 3050 50  0001 C CNN
F 3 "" H 9175 3050 50  0001 C CNN
	1    9175 3050
	0    1    1    0   
$EndComp
Wire Wire Line
	9175 3050 9700 3050
Wire Wire Line
	9125 2750 9700 2750
$Comp
L VDD_3V3B #PWR17
U 1 1
P 9150 6050
F 0 "#PWR17" H 9150 5900 50  0001 C CNN
F 1 "VDD_3V3B" V 9150 6350 50  0000 C CNN
F 2 "" H 9150 6050 50  0000 C CNN
F 3 "" H 9150 6050 50  0000 C CNN
	1    9150 6050
	0    -1   -1   0   
$EndComp
Wire Wire Line
	9150 6050 9700 6050
Wire Wire Line
	9700 5950 9600 5950
Wire Wire Line
	9600 5950 9600 6050
Connection ~ 9600 6050
$Comp
L SYS_5V #PWR24
U 1 1
P 10725 2750
F 0 "#PWR24" H 10725 2600 50  0001 C CNN
F 1 "SYS_5V" V 10725 3000 50  0000 C CNN
F 2 "" H 10725 2750 50  0000 C CNN
F 3 "" H 10725 2750 50  0000 C CNN
	1    10725 2750
	0    1    1    0   
$EndComp
Wire Wire Line
	10200 2750 10725 2750
Wire Wire Line
	10200 2650 10300 2650
Wire Wire Line
	10300 2650 10300 2750
Connection ~ 10300 2750
$Comp
L GNDD #PWR23
U 1 1
P 9175 5750
F 0 "#PWR23" H 9175 5500 50  0001 C CNN
F 1 "GNDD" V 9175 5525 50  0000 C CNN
F 2 "" H 9175 5750 50  0001 C CNN
F 3 "" H 9175 5750 50  0001 C CNN
	1    9175 5750
	0    1    1    0   
$EndComp
Wire Wire Line
	9175 5750 9700 5750
Wire Wire Line
	9700 5850 9600 5850
Wire Wire Line
	9600 5850 9600 5750
Connection ~ 9600 5750
Wire Wire Line
	1500 4650 975  4650
$Comp
L GNDA #PWR5
U 1 1
P 975 4650
F 0 "#PWR5" H 975 4400 50  0001 C CNN
F 1 "GNDA" V 975 4425 50  0000 C CNN
F 2 "" H 975 4650 50  0001 C CNN
F 3 "" H 975 4650 50  0001 C CNN
	1    975  4650
	0    1    -1   0   
$EndComp
Wire Wire Line
	1500 5450 975  5450
$Comp
L GNDA #PWR9
U 1 1
P 975 5450
F 0 "#PWR9" H 975 5200 50  0001 C CNN
F 1 "GNDA" V 975 5225 50  0000 C CNN
F 2 "" H 975 5450 50  0001 C CNN
F 3 "" H 975 5450 50  0001 C CNN
	1    975  5450
	0    1    -1   0   
$EndComp
Wire Wire Line
	1500 5650 975  5650
$Comp
L GNDA #PWR10
U 1 1
P 975 5650
F 0 "#PWR10" H 975 5400 50  0001 C CNN
F 1 "GNDA" V 975 5425 50  0000 C CNN
F 2 "" H 975 5650 50  0001 C CNN
F 3 "" H 975 5650 50  0001 C CNN
	1    975  5650
	0    1    -1   0   
$EndComp
Wire Wire Line
	1500 5250 975  5250
$Comp
L GNDA #PWR8
U 1 1
P 975 5250
F 0 "#PWR8" H 975 5000 50  0001 C CNN
F 1 "GNDA" V 975 5025 50  0000 C CNN
F 2 "" H 975 5250 50  0001 C CNN
F 3 "" H 975 5250 50  0001 C CNN
	1    975  5250
	0    1    -1   0   
$EndComp
Wire Wire Line
	1500 4850 975  4850
$Comp
L GNDA #PWR6
U 1 1
P 975 4850
F 0 "#PWR6" H 975 4600 50  0001 C CNN
F 1 "GNDA" V 975 4625 50  0000 C CNN
F 2 "" H 975 4850 50  0001 C CNN
F 3 "" H 975 4850 50  0001 C CNN
	1    975  4850
	0    1    -1   0   
$EndComp
Wire Wire Line
	1500 4450 975  4450
$Comp
L GNDA #PWR4
U 1 1
P 975 4450
F 0 "#PWR4" H 975 4200 50  0001 C CNN
F 1 "GNDA" V 975 4225 50  0000 C CNN
F 2 "" H 975 4450 50  0001 C CNN
F 3 "" H 975 4450 50  0001 C CNN
	1    975  4450
	0    1    -1   0   
$EndComp
Wire Wire Line
	4000 2100 3425 2100
Wire Wire Line
	4000 2200 3425 2200
Text Label 3425 2100 0    60   ~ 0
GPIO1_27
Text Label 3425 2200 0    60   ~ 0
GPIO1_17
Text Label 10775 3350 2    60   ~ 0
GPIO1_27
Text Label 9125 2750 0    60   ~ 0
GPIO1_17
$Comp
L GNDD #PWR3
U 1 1
P 975 3750
F 0 "#PWR3" H 975 3500 50  0001 C CNN
F 1 "GNDD" V 975 3525 50  0000 C CNN
F 2 "" H 975 3750 50  0001 C CNN
F 3 "" H 975 3750 50  0001 C CNN
	1    975  3750
	0    1    1    0   
$EndComp
Wire Wire Line
	975  3750 1500 3750
$Comp
L GNDD #PWR27
U 1 1
P 10725 3950
F 0 "#PWR27" H 10725 3700 50  0001 C CNN
F 1 "GNDD" V 10725 3725 50  0000 C CNN
F 2 "" H 10725 3950 50  0001 C CNN
F 3 "" H 10725 3950 50  0001 C CNN
	1    10725 3950
	0    -1   1    0   
$EndComp
Wire Wire Line
	10725 3950 10200 3950
$Comp
L TEST_1P MH1
U 1 1
P 8200 1650
F 0 "MH1" H 8258 1724 50  0000 L CNN
F 1 "Mounting hole" H 8258 1679 50  0001 L CNN
F 2 "Mounting_Holes:MountingHole_3.2mm_M3" H 8400 1650 50  0001 C CNN
F 3 "" H 8400 1650 50  0001 C CNN
	1    8200 1650
	1    0    0    -1  
$EndComp
NoConn ~ 8200 1650
$Comp
L TEST_1P MH2
U 1 1
P 8500 1650
F 0 "MH2" H 8558 1724 50  0000 L CNN
F 1 "Mounting hole" H 8558 1679 50  0001 L CNN
F 2 "Mounting_Holes:MountingHole_3.2mm_M3" H 8700 1650 50  0001 C CNN
F 3 "" H 8700 1650 50  0001 C CNN
	1    8500 1650
	1    0    0    -1  
$EndComp
NoConn ~ 8500 1650
$Comp
L TEST_1P MH3
U 1 1
P 8800 1650
F 0 "MH3" H 8858 1724 50  0000 L CNN
F 1 "Mounting hole" H 8858 1679 50  0001 L CNN
F 2 "Mounting_Holes:MountingHole_3.2mm_M3" H 9000 1650 50  0001 C CNN
F 3 "" H 9000 1650 50  0001 C CNN
	1    8800 1650
	1    0    0    -1  
$EndComp
NoConn ~ 8800 1650
$Comp
L TEST_1P MH4
U 1 1
P 9100 1650
F 0 "MH4" H 9158 1724 50  0000 L CNN
F 1 "Mounting hole" H 9158 1679 50  0001 L CNN
F 2 "Mounting_Holes:MountingHole_3.2mm_M3" H 9300 1650 50  0001 C CNN
F 3 "" H 9300 1650 50  0001 C CNN
	1    9100 1650
	1    0    0    -1  
$EndComp
NoConn ~ 9100 1650
Wire Wire Line
	3425 4600 4000 4600
Wire Wire Line
	3425 4700 4000 4700
Text Label 3425 4600 0    60   ~ 0
USB1_D-
Text Label 3425 4700 0    60   ~ 0
USB1_D+
$EndSCHEMATC
